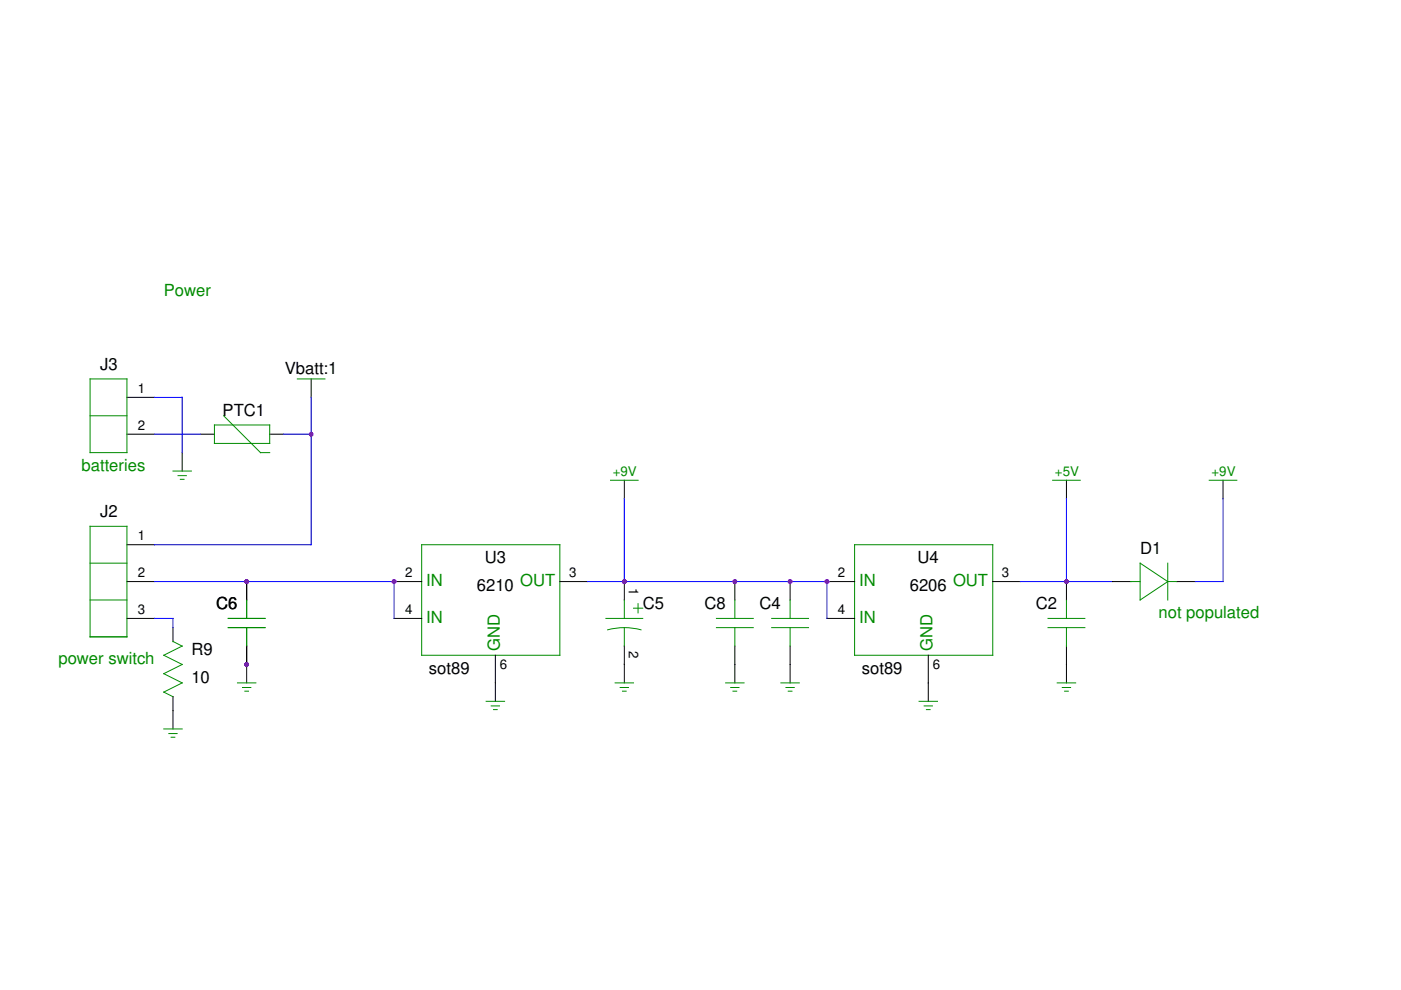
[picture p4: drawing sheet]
<svg xmlns="http://www.w3.org/2000/svg" width="297mm" height="210mm" viewBox="0 0 297 210" stroke-linecap="round" stroke-linejoin="round" font-family="sans-serif">
<g fill="none" stroke="#000" stroke-width=".21">
<path d="M26.9 84.3h5.9M26.9 92.1h5.9M38.6 96v3.9M42.5 92.1h3M57.1 92.1h3M66 80.3v4M26.9 115.5h5.9M26.9 123.3h5.9M26.9 131.1h5.9M36.7 133.1v2.9M52.3 123.3v3.9M52.3 137v3.9"/>
<path d="M36.7 147.7v6.9"/>
</g>
<g fill="none" stroke="#008b00" stroke-width=".21">
<path d="M19.1 80.3h7.8v15.7h-7.8zM19.1 88.2h7.8M36.7 99.9h3.9M45.5 90.1h11.7v3.9h-11.7zM47.4 88.2l7.8 7.8h2M63 80.3h5.9M19.1 111.6h7.8v23.4h-7.8zM19.1 119.4h7.8M37.7 100.8h1.8M38.2 101.6h.8M19.1 127.2h7.8M36.7 136l1.9 1"/>
<path d="M38.6 137l-3.9 1.9 3.9 2-3.9 1.9 3.9 2-3.9 1.9 2 1M48.4 133.1h7.8M48.4 131.1h7.8M52.3 127.2v3.9M52.3 133.1v3.9M34.7 154.6h3.9M35.8 155.5h1.8M36.3 156.3h.8"/>
</g>
<path d="M32.8 84.3h5.8v11.7M32.8 92.1h9.7M60.1 92.1h5.9M66 84.3v31.2h-33.2M32.8 131.1h3.9v2M32.8 123.3h50.7" fill="none" stroke="#00f" stroke-width=".21"/>
<g fill="#a020f0">
<circle cx="52.3" cy="140.9" r=".49"/>
<circle cx="52.3" cy="123.3" r=".49"/>
</g>
<path d="M52.3 140.9v3.9" fill="none" stroke="#000" stroke-width=".21"/>
<path d="M50.3 144.8h4M51.4 145.8h1.8M51.9 146.5h.8" fill="none" stroke="#008b00" stroke-width=".21"/>
<circle cx="52.3" cy="140.9" r=".49" fill="#a020f0"/>
<path d="M181.2 115.5h29.3v23.4h-29.3z" fill="none" stroke="#008b00" stroke-width=".21"/>
<path d="M175.3 123.3h5.9M175.3 131.1h5.9M196.8 138.9v5.9M210.5 123.3h5.8" fill="none" stroke="#000" stroke-width=".21"/>
<circle cx="175.3" cy="123.3" r=".49" fill="#a020f0"/>
<path d="M89.4 115.5h29.3v23.4h-29.3z" fill="none" stroke="#008b00" stroke-width=".21"/>
<path d="M83.5 123.3h5.9M83.5 131.1h5.9M105 138.9v5.9M118.7 123.3h5.9" fill="none" stroke="#000" stroke-width=".21"/>
<circle cx="83.5" cy="123.3" r=".49" fill="#a020f0"/>
<path d="M132.4 123.3v3.9M132.4 137v3.9M105 144.8v3.9M196.8 144.8v3.9" fill="none" stroke="#000" stroke-width=".21"/>
<path d="M128.5 131.1h7.8M128.8 133.5a13.7 13.7 0 0 1 7.1 0M132.4 127.2v3.9M132.4 133.1v3.9M134.3 129h2M135.3 128v1.9M103.1 148.7h3.9M104.1 149.7h1.8M104.6 150.5h.8M194.9 148.7h3.9M195.9 149.7h1.8M196.4 150.5h.8" fill="none" stroke="#008b00" stroke-width=".21"/>
<path d="M83.5 123.3v7.8M124.6 123.3h50.7" fill="none" stroke="#00f" stroke-width=".21"/>
<circle cx="132.4" cy="123.3" r=".49" fill="#a020f0"/>
<path d="M132.4 101.8v3.9M226.1 101.8v3.9M155.8 123.3v3.9M155.8 137v3.9M132.4 140.9v3.9" fill="none" stroke="#000" stroke-width=".21"/>
<path d="M129.4 101.8h5.9M223.2 101.8h5.8M151.9 133.1h7.8M151.9 131.1h7.8M155.8 127.2v3.9M155.8 133.1v3.9M130.4 144.8h3.9M131.5 145.8h1.7M132 146.5h.8" fill="none" stroke="#008b00" stroke-width=".21"/>
<path d="M132.4 105.7v17.6M226.1 105.7v17.6M216.3 123.3h19.6" fill="none" stroke="#00f" stroke-width=".21"/>
<circle cx="155.8" cy="123.3" r=".49" fill="#a020f0"/>
<path d="M52.3 123.3v3.9M52.3 137v3.9" fill="none" stroke="#000" stroke-width=".21"/>
<path d="M48.4 133.1h7.8M48.4 131.1h7.8M52.3 127.2v3.9M52.3 133.1v3.9" fill="none" stroke="#008b00" stroke-width=".21"/>
<g fill="#a020f0">
<circle cx="52.3" cy="140.9" r=".49"/>
<circle cx="52.3" cy="123.3" r=".49"/>
</g>
<path d="M167.5 123.3v3.9M167.5 137v3.9" fill="none" stroke="#000" stroke-width=".21"/>
<path d="M163.6 133.1h7.8M163.6 131.1h7.8M167.5 127.2v3.9M167.5 133.1v3.9" fill="none" stroke="#008b00" stroke-width=".21"/>
<circle cx="167.5" cy="123.3" r=".49" fill="#a020f0"/>
<path d="M175.3 123.3v7.8" fill="none" stroke="#00f" stroke-width=".21"/>
<path d="M226.1 123.3v3.9M226.1 137v3.9M155.8 140.9v3.9M167.5 140.9v3.9" fill="none" stroke="#000" stroke-width=".21"/>
<path d="M222.2 133.1h7.8M222.2 131.1h7.8M226.1 127.2v3.9M226.1 133.1v3.9M153.8 144.8h4M154.9 145.8h1.8M155.4 146.5h.8M165.6 144.8h3.9M166.6 145.8h1.8M167.1 146.5h.8" fill="none" stroke="#008b00" stroke-width=".21"/>
<circle cx="226.1" cy="123.3" r=".49" fill="#a020f0"/>
<path d="M259.3 101.8v3.9M235.9 123.3h3.9M249.5 123.3h3.9M226.1 140.9v3.9" fill="none" stroke="#000" stroke-width=".21"/>
<path d="M241.7 119.4l5.9 3.9-5.9 3.9zM247.6 119.4v7.8M256.4 101.8h5.8M239.8 123.3h1.9M247.6 123.3h1.9M224.2 144.8h3.9M225.2 145.8h1.8M225.7 146.5h.8" fill="none" stroke="#008b00" stroke-width=".21"/>
<path d="M259.3 105.7v17.6h-5.9" fill="none" stroke="#00f" stroke-width=".21"/>
<g fill="#a020f0">
<circle cx="66" cy="92.1" r=".49"/>
<circle cx="83.5" cy="123.3" r=".49"/>
<circle cx="52.3" cy="123.3" r=".49"/>
<circle cx="52.3" cy="140.9" r=".49"/>
<circle cx="175.3" cy="123.3" r=".49"/>
<circle cx="132.4" cy="123.3" r=".49"/>
<circle cx="155.8" cy="123.3" r=".49"/>
<circle cx="167.5" cy="123.3" r=".49"/>
<circle cx="226.1" cy="123.3" r=".49"/>
</g>
<g font-size="3.5" fill="#008b00">
<text x="34.7" y="62.8">Power</text>
<text x="17.3" y="99.9">batteries</text>
<text x="90.4" y="124.2">IN</text>
<text x="110.3" y="124.2">OUT</text>
<text x="182.2" y="124.2">IN</text>
<text x="202.1" y="124.2">OUT</text>
<text x="245.6" y="131.1">not populated</text>
<text x="90.4" y="132">IN</text>
<text x="106" y="138" transform="rotate(-90 106 138)">GND</text>
<text x="182.2" y="132">IN</text>
<text x="197.7" y="138" transform="rotate(-90 197.7 138)">GND</text>
<text x="12.4" y="140.9">power switch</text>
</g>
<g font-size="3.5">
<text x="21.2" y="78.4">J3</text>
<text x="60.4" y="79.4">Vbatt:1</text>
<text x="47.2" y="88.2">PTC1</text>
<text x="21.2" y="109.6">J2</text>
<text x="102.8" y="119.4">U3</text>
<text x="194.6" y="119.4">U4</text>
<text x="241.7" y="117.4">D1</text>
<text x="101.1" y="125.3">6210</text>
<text x="192.9" y="125.3">6206</text>
<text x="45.8" y="129.2">C6</text>
<text x="136.3" y="129.2">C5</text>
<text x="149.3" y="129.2">C8</text>
<text x="161.1" y="129.2">C4</text>
<text x="219.6" y="129.2">C2</text>
<text x="40.6" y="138.9">R9</text>
<text x="91" y="142.8">sot89</text>
<text x="182.7" y="142.8">sot89</text>
<text x="40.6" y="144.8">10</text>
</g>
<g font-size="2.8">
<text x="29.2" y="83.3">1</text>
<text x="29.2" y="91.1">2</text>
<text x="29.2" y="114.5">1</text>
<text x="29.2" y="122.3">2</text>
<text x="85.9" y="122.3">2</text>
<text x="120.6" y="122.3">3</text>
<text x="133.3" y="124.7" transform="rotate(90 133.3 124.7)">1</text>
<text x="177.7" y="122.3">2</text>
<text x="212.4" y="122.3">3</text>
<text x="29.2" y="130.1">3</text>
<text x="85.9" y="130.1">4</text>
<text x="177.7" y="130.1">4</text>
<text x="133.3" y="138" transform="rotate(90 133.3 138)">2</text>
<text x="106" y="141.9">6</text>
<text x="197.8" y="141.9">6</text>
</g>
<g font-size="2.8" fill="#008b00">
<text x="129.9" y="100.8">+9V</text>
<text x="223.7" y="100.8">+5V</text>
<text x="256.9" y="100.8">+9V</text>
</g>
</svg>
